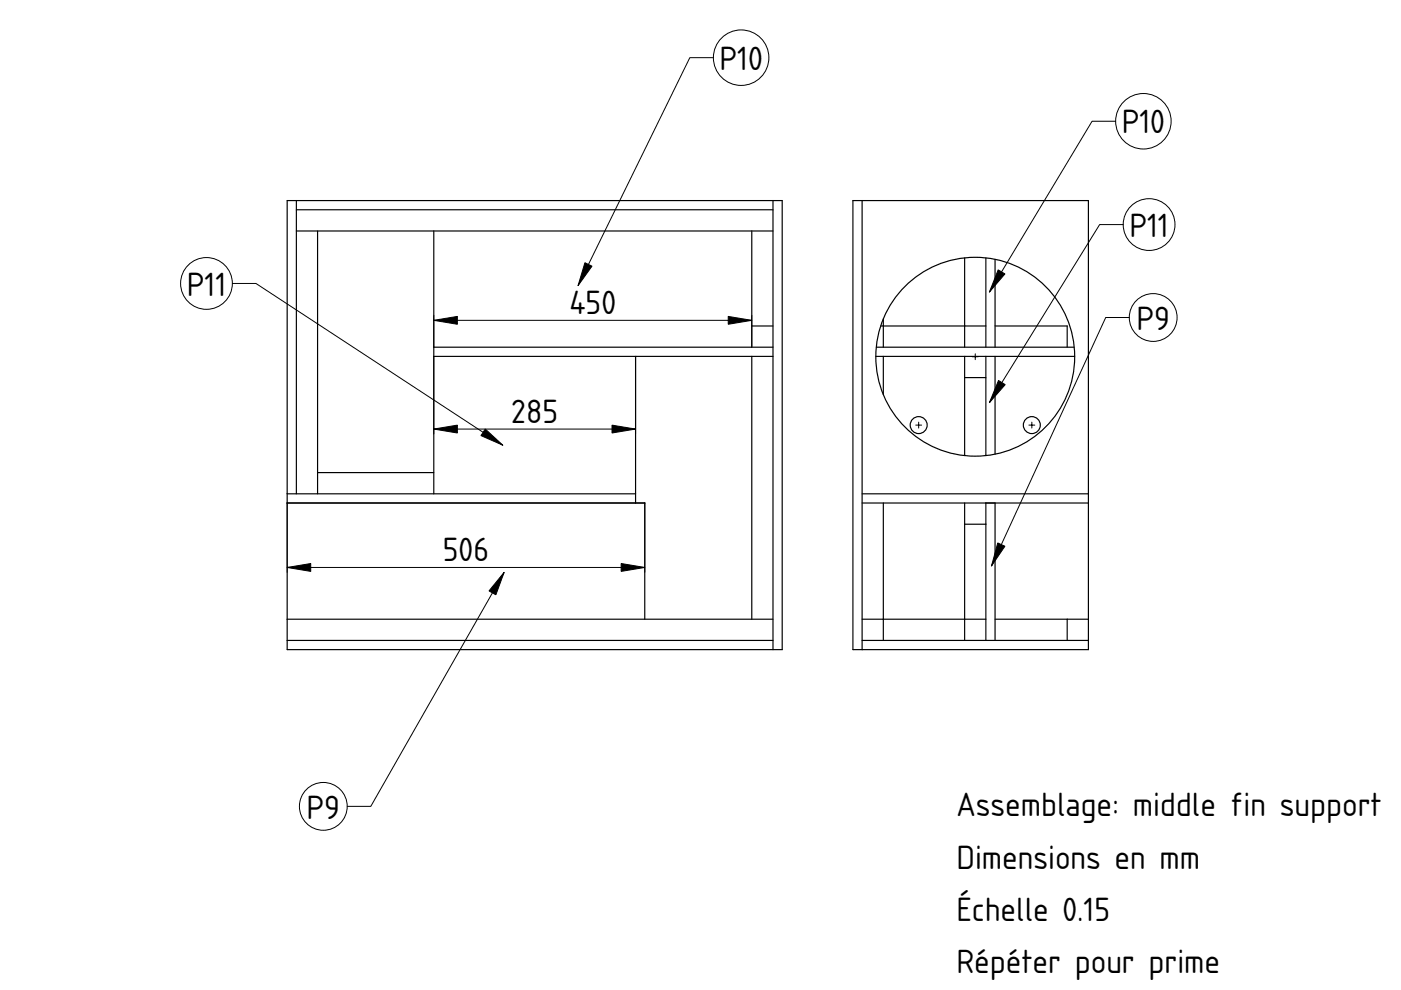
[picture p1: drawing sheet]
<svg xmlns="http://www.w3.org/2000/svg" width="297mm" height="210mm" viewBox="0 0 297 210" stroke-linecap="round" stroke-linejoin="round" font-family="sans-serif">
<g fill="none" stroke="#000" stroke-width=".25">
<path d="M60.9 42.5h104.9v95.2h-104.9zM62.8 44.5h101.1M62.8 49h101.1M62.8 42.5v62.2M67.3 49v55.7M92 49v55.7M159.4 49v24.6M163.9 42.5v95.2M180.8 42.5h50v95.2h-50zM182.8 42.5v95.2M204.5 54.7v18.9M209 54.7v18.9"/>
<path d="M211 55v18.6M92 73.6h71.9M92 75.6h71.9M134.8 75.6v31M159.4 69.1h4.5M159.4 75.6v55.7M185.7 75.6h42.2M185.8 73.6h42M186.7 69.1h22.3M187.3 67.6v6M187.3 75.6v8.1M204.5 75.6v21"/>
<path d="M209 75.6v21M211 75.6v20.7M211 69.1h15.3v4.5M204.5 80.1h4.5M60.9 104.7h73.9M60.9 106.6h75.8v24.7M67.3 100.2h24.7M182.8 104.7h48M182.8 106.6h48M187.3 106.6v29.2M204.5 106.6v29.2M204.5 111.1h4.5"/>
<path d="M209 106.6v29.2M211 106.6v29.2M60.9 131.3h103M60.9 135.8h103M182.8 131.3h26.2M182.8 135.8h48M211 131.3h19.8M226.3 131.3v4.5"/>
<circle cx="206.8" cy="75.6" r="21.1"/>
<circle cx="194.8" cy="90.1" r="1.8"/>
<circle cx="218.8" cy="90.1" r="1.8"/>
</g>
<g fill="#000" stroke="#000" stroke-width=".21">
<path d="M92 67.9l5-.8v1.7zM124 55.7l1.5 .7-2.9 4.2zM154.4 67.1l5 .8-5 .9zM211.6 57.2l1.5 .9-3.3 3.8zM92 91l5-.9v1.7zM102.9 91l3.7 3.4-4.6-2zM129.8 90.1l5 .9-5 .8zM211.7 80.7l1.4 .9-3.3 3.8zM60.9 120.3l5-.8v1.6zM106.9 121.4l-1.8 4.7-1.4-.8zM131.7 119.5l5 .8-5 .8zM211.5 115.1l1.6 .7-2.9 4.2z"/>
<path d="M206.8 75v1.3zM206.1 75.6h1.3z" fill-rule="evenodd"/>
<path d="M194.8 89.5v1.3zM194.2 90.1h1.2z" fill-rule="evenodd"/>
<path d="M218.8 89.5v1.3zM218.1 90.1h1.3z" fill-rule="evenodd"/>
</g>
<g fill="none" stroke="#000" stroke-width=".21">
<path d="M151.3 12.2h-5l-23.7 48.4M236.5 25.7h-5l-21.7 36.2M238.1 47.6h-5l-23.3 37.8M49.3 60.1h5l52.3 34.3M92 66.9v6.7M92 75.6v16.4M92 67.9h67.4M134.8 75.6v16.4M159.4 66.9v6.7M239.4 67.3h-5l-24.2 52.7M92 91h42.8M113.4 90.1h.1"/>
<path d="M205.8 90.1h.1M60.9 106.6v14.8M136.7 106.6v14.8M60.9 120.3h75.8M106.9 121.4l-28.3 49.6h-5"/>
<circle cx="157.1" cy="12.2" r="5.9"/>
<circle cx="242.4" cy="25.7" r="5.9"/>
<circle cx="243.6" cy="47.6" r="5.5"/>
<circle cx="43.8" cy="60.1" r="5.5"/>
<circle cx="244.5" cy="67.3" r="5.1"/>
<circle cx="68.5" cy="171" r="5.1"/>
</g>
<g font-size="6.7">
<text x="152.5" y="14.8">P10</text>
<text x="237.8" y="28.3">P10</text>
<text x="239.5" y="50.2">P11</text>
<text x="39.6" y="62.7">P11</text>
<text x="120.7" y="66.6">450</text>
<text x="240.9" y="69.9">P9</text>
<text x="108.4" y="89.7">285</text>
<text x="93.9" y="119">506</text>
<text x="65" y="173.6">P9</text>
<text x="202.8" y="173.1">Assemblage: middle fin support</text>
<text x="202.8" y="184.2">Dimensions en mm</text>
<text x="202.8" y="195.3">Échelle 0.15</text>
<text x="202.8" y="206.4">Répéter pour prime</text>
</g>
</svg>
